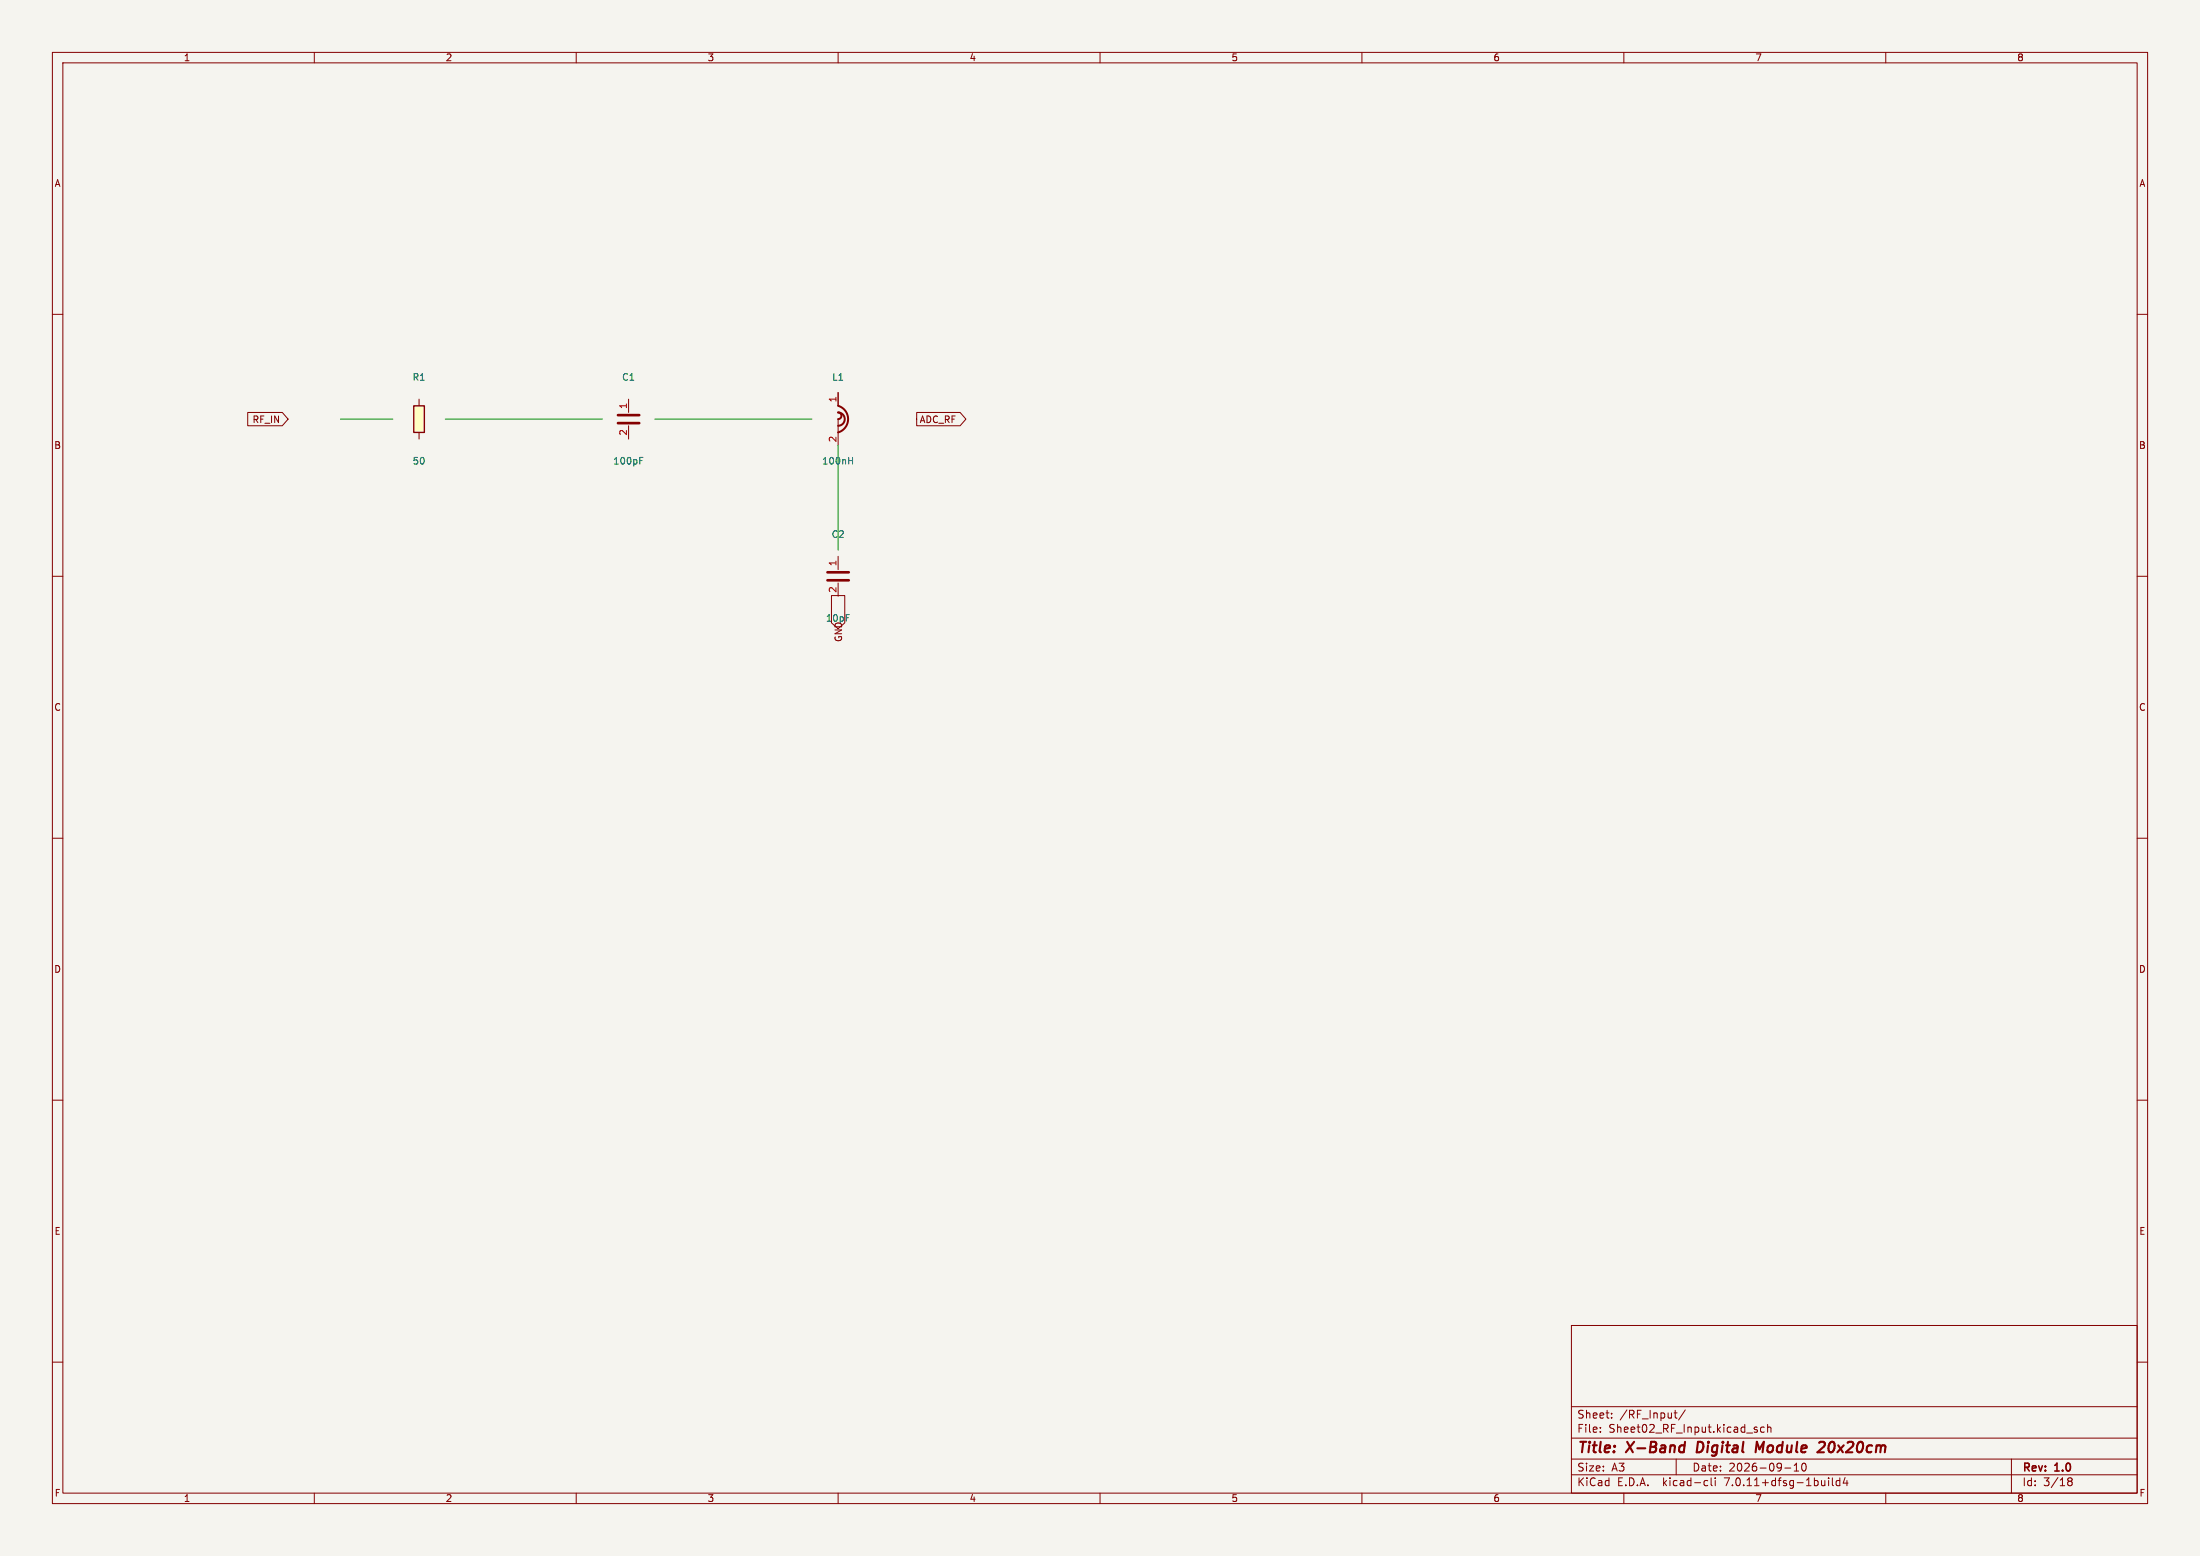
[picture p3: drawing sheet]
(kicad_sch (version 20230121) (generator eeschema)
 (paper "A3")
 (title_block
  (title "X-Band Digital Module 20x20cm")
  (date "2026-09-10")
  (rev "1.0"))
 (lib_symbols
  (symbol "Device:R" (pin_numbers hide) (pin_names (offset 0)) (in_bom yes) (on_board yes)
   (property "Reference" "R" (at 2.032 0 90) (effects (font (size 1.27 1.27))))
   (property "Value" "R" (at 0 0 90) (effects (font (size 1.27 1.27))))
   (property "Footprint" "" (at -1.778 0 90) (effects (font (size 1.27 1.27)) hide))
   (property "Datasheet" "~" (at 0 0 0) (effects (font (size 1.27 1.27)) hide))
   (symbol "R_0_1" (rectangle (start -1.016 -2.54) (end 1.016 2.54) (stroke (width 0.254) (type default)) (fill (type background))))
   (symbol "R_1_1" (pin passive line (at 0 3.81 270) (length 1.27) (name "~" (effects (font (size 1.27 1.27)))) (number "1" (effects (font (size 1.27 1.27))))) (pin passive line (at 0 -3.81 90) (length 1.27) (name "~" (effects (font (size 1.27 1.27)))) (number "2" (effects (font (size 1.27 1.27)))))))
  (symbol "Device:C" (pin_names (offset 0.254)) (in_bom yes) (on_board yes)
   (property "Reference" "C" (at 0.635 2.54 0) (effects (font (size 1.27 1.27))))
   (property "Value" "C" (at 0.635 -2.54 0) (effects (font (size 1.27 1.27))))
   (property "Footprint" "" (at 0.9652 0 0) (effects (font (size 1.27 1.27)) hide))
   (property "Datasheet" "~" (at 0 0 0) (effects (font (size 1.27 1.27)) hide))
   (symbol "C_0_1" (polyline (pts (xy -2.032 -0.762) (xy 2.032 -0.762)) (stroke (width 0.508) (type default)) (fill (type none))) (polyline (pts (xy -2.032 0.762) (xy 2.032 0.762)) (stroke (width 0.508) (type default)) (fill (type none))))
   (symbol "C_1_1" (pin passive line (at 0 3.81 270) (length 2.54) (name "~" (effects (font (size 1.27 1.27)))) (number "1" (effects (font (size 1.27 1.27))))) (pin passive line (at 0 -3.81 90) (length 2.54) (name "~" (effects (font (size 1.27 1.27)))) (number "2" (effects (font (size 1.27 1.27)))))))
  (symbol "Device:L" (pin_names (offset 1.016)) (in_bom yes) (on_board yes)
   (property "Reference" "L" (at -0.762 0 90) (effects (font (size 1.27 1.27))))
   (property "Value" "L" (at 1.778 0 90) (effects (font (size 1.27 1.27))))
   (property "Footprint" "" (at 0 0 0) (effects (font (size 1.27 1.27)) hide))
   (property "Datasheet" "~" (at 0 0 0) (effects (font (size 1.27 1.27)) hide))
   (symbol "L_0_1" (arc (start 0 -2.54) (mid 1.905 0) (end 0 2.54) (stroke (width 0.381) (type default)) (fill (type none))) (arc (start 0 -1.27) (mid 1.27 0) (end 0 1.27) (stroke (width 0.381) (type default)) (fill (type none))) (arc (start 0 0) (mid 0.635 0.635) (end 0 1.27) (stroke (width 0.381) (type default)) (fill (type none))) (polyline (pts (xy 0 0) (xy 0 -2.54)) (stroke (width 0) (type default)) (fill (type none))) (polyline (pts (xy 0 2.54) (xy 0 5.08)) (stroke (width 0) (type default)) (fill (type none))))
   (symbol "L_1_1" (pin passive line (at 0 5.08 270) (length 2.54) (name "~" (effects (font (size 1.27 1.27)))) (number "1" (effects (font (size 1.27 1.27))))) (pin passive line (at 0 -5.08 90) (length 2.54) (name "~" (effects (font (size 1.27 1.27)))) (number "2" (effects (font (size 1.27 1.27)))))))
  (symbol "power:GND" (power) (pin_names (offset 0)) (in_bom yes) (on_board yes)
   (property "Reference" "#PWR" (at 0 -6.35 0) (effects (font (size 1.27 1.27)) hide))
   (property "Value" "GND" (at 0 -3.81 0) (effects (font (size 1.27 1.27))))
   (symbol "GND_0_1" (polyline (pts (xy 0 0) (xy 0 -1.27) (xy 1.27 -1.27) (xy 0 -2.54) (xy -1.27 -1.27) (xy 0 -1.27)) (stroke (width 0) (type default)) (fill (type none))))
   (symbol "GND_1_1" (pin power_in line (at 0 0 270) (length 0) (name "GND" (effects (font (size 1.27 1.27)))) (number "1" (effects (font (size 1.27 1.27))))))))
 (symbol (lib_id "Device:R") (at 80 80 0) (unit 1) (in_bom yes) (on_board yes)
  (property "Reference" "R1" (at 80 72 0) (effects (font (size 1.27 1.27))))
  (property "Value" "50" (at 80 88 0) (effects (font (size 1.27 1.27))))
  (property "Footprint" "Resistor_SMD:R_0402_1005Metric" (at 80 80 0) (effects (font (size 1.27 1.27)) hide)) (pin "1") (pin "2"))
 (symbol (lib_id "Device:C") (at 120 80 0) (unit 1) (in_bom yes) (on_board yes)
  (property "Reference" "C1" (at 120 72 0) (effects (font (size 1.27 1.27))))
  (property "Value" "100pF" (at 120 88 0) (effects (font (size 1.27 1.27))))
  (property "Footprint" "Capacitor_SMD:C_0402_1005Metric" (at 120 80 0) (effects (font (size 1.27 1.27)) hide)) (pin "1") (pin "2"))
 (symbol (lib_id "Device:L") (at 160 80 0) (unit 1) (in_bom yes) (on_board yes)
  (property "Reference" "L1" (at 160 72 0) (effects (font (size 1.27 1.27))))
  (property "Value" "100nH" (at 160 88 0) (effects (font (size 1.27 1.27))))
  (property "Footprint" "Inductor_SMD:L_0402_1005Metric" (at 160 80 0) (effects (font (size 1.27 1.27)) hide)) (pin "1") (pin "2"))
 (symbol (lib_id "Device:C") (at 160 110 0) (unit 1) (in_bom yes) (on_board yes)
  (property "Reference" "C2" (at 160 102 0) (effects (font (size 1.27 1.27))))
  (property "Value" "10pF" (at 160 118 0) (effects (font (size 1.27 1.27))))
  (property "Footprint" "Capacitor_SMD:C_0402_1005Metric" (at 160 110 0) (effects (font (size 1.27 1.27)) hide)) (pin "1") (pin "2"))
 (wire (pts (xy 65 80) (xy 75 80)) (stroke (width 0) (type default)))
 (wire (pts (xy 85 80) (xy 115 80)) (stroke (width 0) (type default)))
 (wire (pts (xy 125 80) (xy 155 80)) (stroke (width 0) (type default)))
 (wire (pts (xy 160 85) (xy 160 105)) (stroke (width 0) (type default)))
 (global_label "RF_IN" (shape input) (at 55 80 180) (effects (font (size 1.27 1.27)) (justify right)))
 (global_label "ADC_RF" (shape output) (at 175 80 0) (effects (font (size 1.27 1.27)) (justify left)))
 (global_label "GND" (shape input) (at 160 120 90) (effects (font (size 1.27 1.27)) (justify right)))
 (sheet_instances (path "" (page "1"))))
